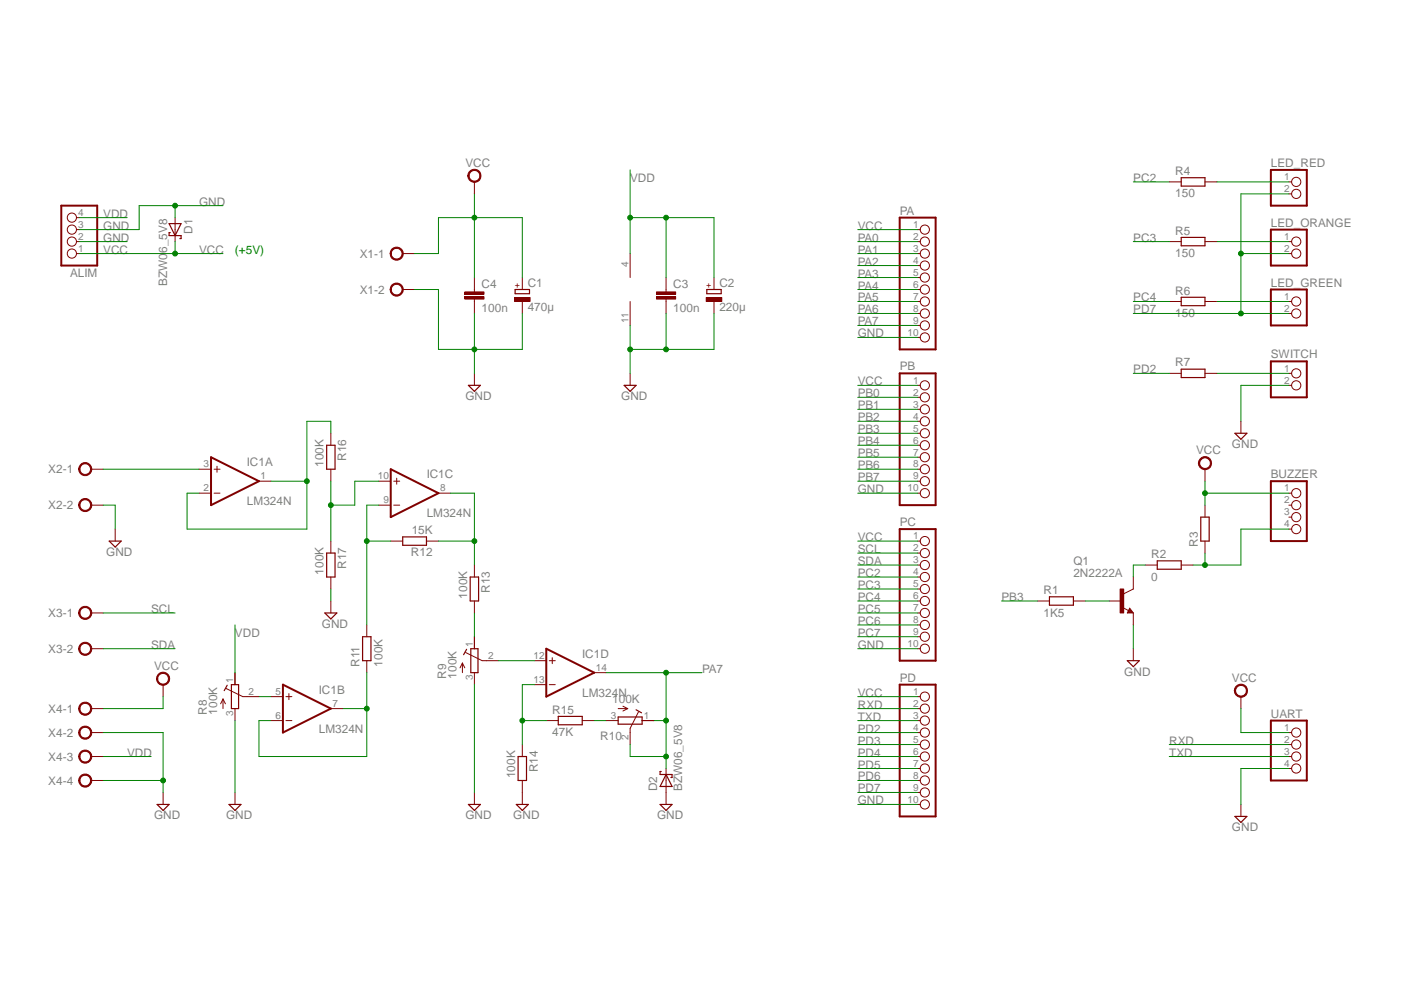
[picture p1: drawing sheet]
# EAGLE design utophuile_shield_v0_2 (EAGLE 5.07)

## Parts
ALIM  PINHD-1X4  [1X04]
BUZZER  PINHD-1X4_2.54-90°  [1X04/90]
C1  470µ  CPOL-EUE3.5-10  [E3,5-10]
C2  220µ  CPOL-EUE3.5-10  [E3,5-10]
C3  100n  C-EU050-025X075  [C050-025X075]
C4  100n  C-EU050-025X075  [C050-025X075]
D1  BZW06_5V8  BZW04XX  [F126Z12]
D2  BZW06_5V8  BZW04XX  [F126Z12]
IC1  LM324N  [DIL14]
LED_GREEN  PINHD-1X2_2.54-90°  [1X02/90]
LED_ORANGE  PINHD-1X2_2.54-90°  [1X02/90]
LED_RED  PINHD-1X2_2.54-90°  [1X02/90]
PA  PINHD-1X10  [1X10]
PB  PINHD-1X10  [1X10]
PC  PINHD-1X10  [1X10]
PD  PINHD-1X10  [1X10]
Q1  2N2222A  [TO18]
R1  1K5  R-EU_0207/10  [0207/10]
R2  0  R-EU_0207/10  [0207/10]
R3  R-EU_0207/10  [0207/10]
R4  150  R-EU_0207/10  [0207/10]
R5  150  R-EU_0207/10  [0207/10]
R6  150  R-EU_0207/10  [0207/10]
R7  R-EU_0207/10  [0207/10]
R8  100K  R-TRIMMT93YB  [RTRIMT93YB]
R9  100K  R-TRIMMT93YB  [RTRIMT93YB]
R10  100K  R-TRIMMT93YB  [RTRIMT93YB]
R11  100K  R-EU_0207/10  [0207/10]
R12  15K  R-EU_0207/10  [0207/10]
R13  100K  R-EU_0207/10  [0207/10]
R14  100K  R-EU_0207/10  [0207/10]
R15  47K  R-EU_0207/10  [0207/10]
R16  100K  R-EU_0207/10  [0207/10]
R17  100K  R-EU_0207/10  [0207/10]
SWITCH  PINHD-1X2_2.54-90°  [1X02/90]
UART  PINHD-1X4_2.54-90°  [1X04/90]
X1  AK500/2  [AK500/2]
X2  AK500/2  [AK500/2]
X3  AK500/2  [AK500/2]
X4  AK500/4  [AK500/4]

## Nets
GND: ALIM.2 ALIM.3 C1.- C2.- C3.2 C4.2 D1.A D2.A IC1.11(P:V-) PA.10 PB.10 PC.10 PD.10 Q1.1(E) R8.3(E) R9.3(E) R14.2 R17.2 SWITCH.2 UART.4 X1.2 X2.2 X4.2 X4.4
N$1: IC1.3(A:+IN) X2.1
N$2: R7.2 SWITCH.1
N$3: LED_GREEN.1 R6.2
N$4: LED_ORANGE.1 R5.2
N$5: LED_RED.1 R4.2
N$6: IC1.6(B:-IN) IC1.7(B:OUT) R11.1
N$7: BUZZER.4 R2.2 R3.1
N$8: Q1.3(C) R2.1
N$9: IC1.5(B:+IN) R8.2(S)
N$10: Q1.2(B) R1.2
N$11: IC1.9(C:-IN) R11.2 R12.2
N$12: IC1.8(C:OUT) R12.1 R13.1
N$13: R9.1(A) R13.2
N$14: IC1.12(D:+IN) R9.2(S)
N$15: IC1.13(D:-IN) R14.1 R15.1
N$16: R10.3(E) R15.2
N$17: IC1.10(C:+IN) R16.2 R17.1
N$18: IC1.1(A:OUT) IC1.2(A:-IN) R16.1
PA0: PA.2
PA1: PA.3
PA2: PA.4
PA3: PA.5
PA4: PA.6
PA5: PA.7
PA6: PA.8
PA7: D2.C IC1.14(D:OUT) PA.9 R10.1(A) R10.2(S)
PB0: PB.2
PB1: PB.3
PB2: PB.4
PB3: PB.5 R1.1
PB4: PB.6
PB5: PB.7
PB6: PB.8
PB7: PB.9
PC2: PC.4 R4.1
PC3: PC.5 R5.1
PC4: PC.6 R6.1
PC5: PC.7
PC6: PC.8
PC7: PC.9
PD2: PD.4 R7.1
PD3: PD.5
PD4: PD.6
PD5: PD.7
PD6: PD.8
PD7: LED_GREEN.2 LED_ORANGE.2 LED_RED.2 PD.9
RXD: PD.2 UART.2
SCL: PC.2 X3.1
SDA: PC.3 X3.2
TXD: PD.3 UART.3
VCC: ALIM.1 BUZZER.1 C1.+ C4.1 D1.C PA.1 PB.1 PC.1 PD.1 R3.2 UART.1 X1.1 X4.1
VDD: ALIM.4 C2.+ C3.1 IC1.4(P:V+) R8.1(A) X4.3
Unconnected: BUZZER.2 BUZZER.3

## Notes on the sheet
- (+5V)
